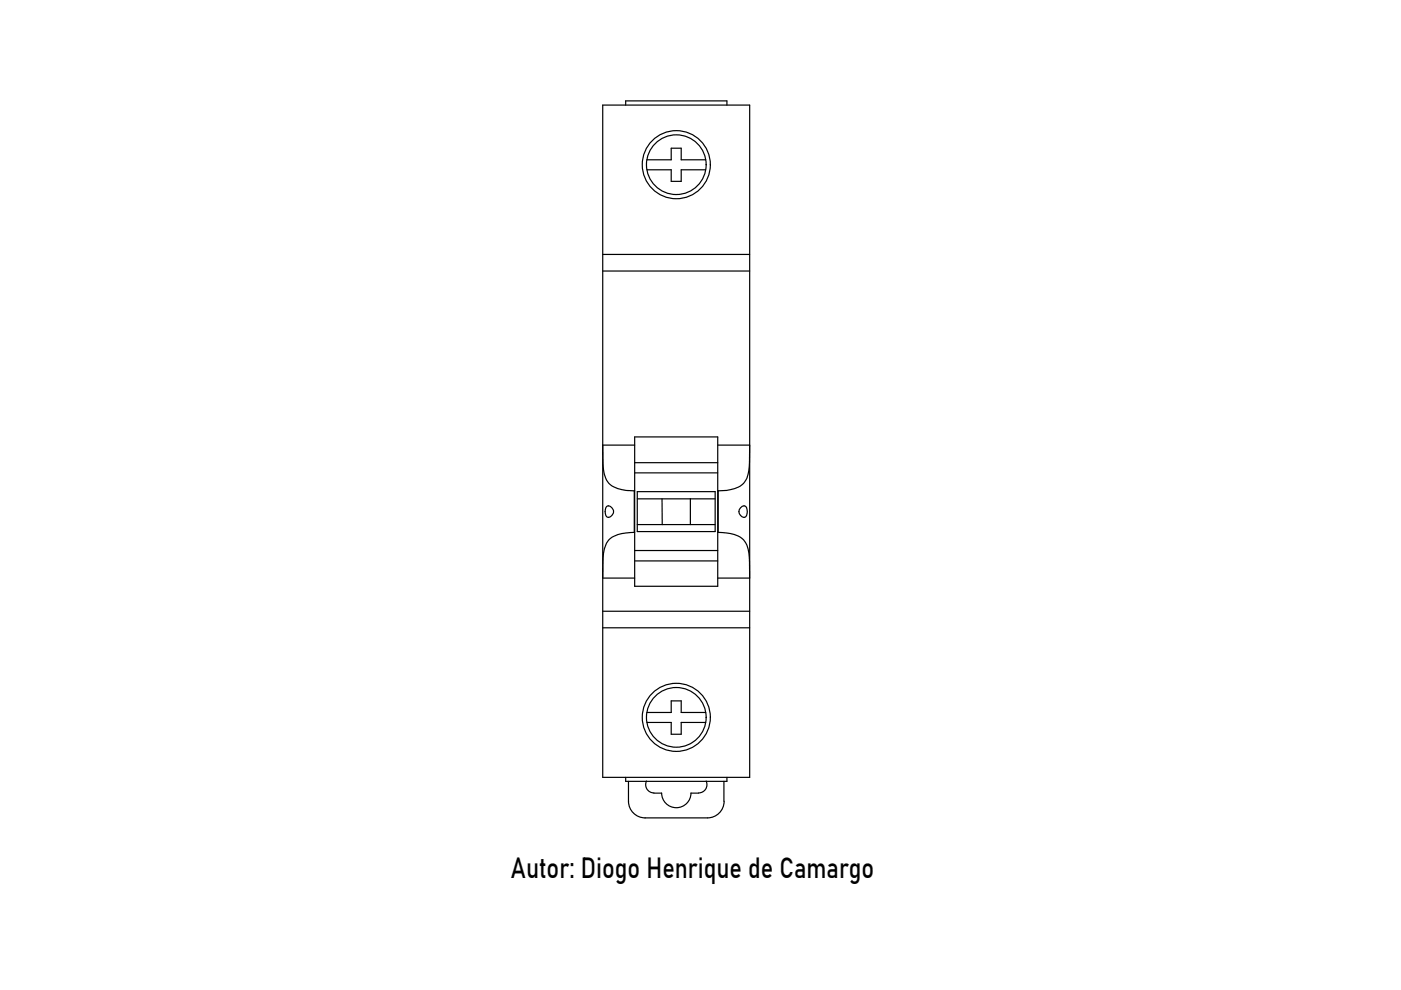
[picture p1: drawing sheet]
<svg xmlns="http://www.w3.org/2000/svg" width="297mm" height="210mm" viewBox="0 0 297 210" stroke-linecap="round" stroke-linejoin="round" font-family="sans-serif">
<!-- layer: 0 -->
<g fill="none" stroke="#000" stroke-width=".25">
<path d="M127.8 22.3h31.1v142.5h-31.1zM132.7 22.3v-.9h21.4v.9M137.1 33.9h5.2v-2.5h2.1v2.5h5.2M137.1 36h5.2v2.5h2.1v-2.5h5.2M127.8 57.5h31.1M127.8 53.9h31.1M134.6 94.4h-6.8a24.6 24.6 0 0 0 .3 6.2 4 4 0 0 0 3.8 3.2l2.6 .3M134.6 92.6h17.6v31.7h-17.6zM134.6 98.1h17.6M152.2 94.4h6.7a24.6 24.6 0 0 1-.3 6.2 4 4 0 0 1-3.7 3.2l-2.6 .3M128.6 107.4a1.14 1.14 0 0 1 1.5 1.1 1.14 1.14 0 0 1-1.5 1.1 1.96 1.96 0 0 1 0-2.2zM134.5 112.9h-.9a5.7 5.7 0 0 0-4.8 1.9l-.2 .4a7.9 7.9 0 0 0-.8 3.8v3.6h6.8"/>
<path d="M134.5 112.9h.1M134.5 104.1v8.8M134.5 104.1h.1M134.6 118.9h17.6M134.6 116.7h17.6M134.6 100.3h17.6M135.1 104.2h16.5v8.5h-16.5zM135.1 105.8h11.3M135.1 111.2h16.5M140.4 105.8v5.4M146.4 105.8h5.2M146.4 105.8v5.4"/>
<path d="M152.2 112.9h.1M152.2 104.1h.1M152.3 112.9a7.4 7.4 0 0 1 5.3 1.5l.3 .4a7.2 7.2 0 0 1 1 4.2v3.6h-6.7M152.3 104.1v8.8M157 107.7l.3-.3 .6-.1a1.64 1.64 0 0 1 0 2.4 1.18 1.18 0 0 1-1.1-.7 1.18 1.18 0 0 1 .2-1.3zM127.8 133.1h31.1M127.8 129.6h31.1M137.1 153.2h5.2v2.5h2.1v-2.5h5.2M137.1 151.1h5.2v-2.5h2.1v2.5h5.2M132.7 164.8v.9h21.4v-.9M133.3 165.7v4.2a3.5 3.5 0 0 0 3.5 3.5M136.8 173.4h13.2"/>
<path d="M137.1 165.6a1.76 1.76 0 0 0 1.5 2.5M138.6 168.2h1.7M140.3 168.1a3.1 3.1 0 0 0 3.1 3.2 3.1 3.1 0 0 0 3.1-3.2M146.5 168.2h1.6M149.7 165.6a1.76 1.76 0 0 1-1.6 2.5M153.5 165.7v4.2M153.5 169.9a3.5 3.5 0 0 1-3.5 3.5"/>
<circle cx="143.4" cy="34.9" r="7.2"/>
<circle cx="143.4" cy="34.9" r="6.3"/>
<circle cx="143.4" cy="152.1" r="7.2"/>
<circle cx="143.4" cy="152.1" r="6.3"/>
</g>
<text font-size="6.2" x="108.3" y="186.1">Autor: Diogo Henrique de Camargo</text>
</svg>
